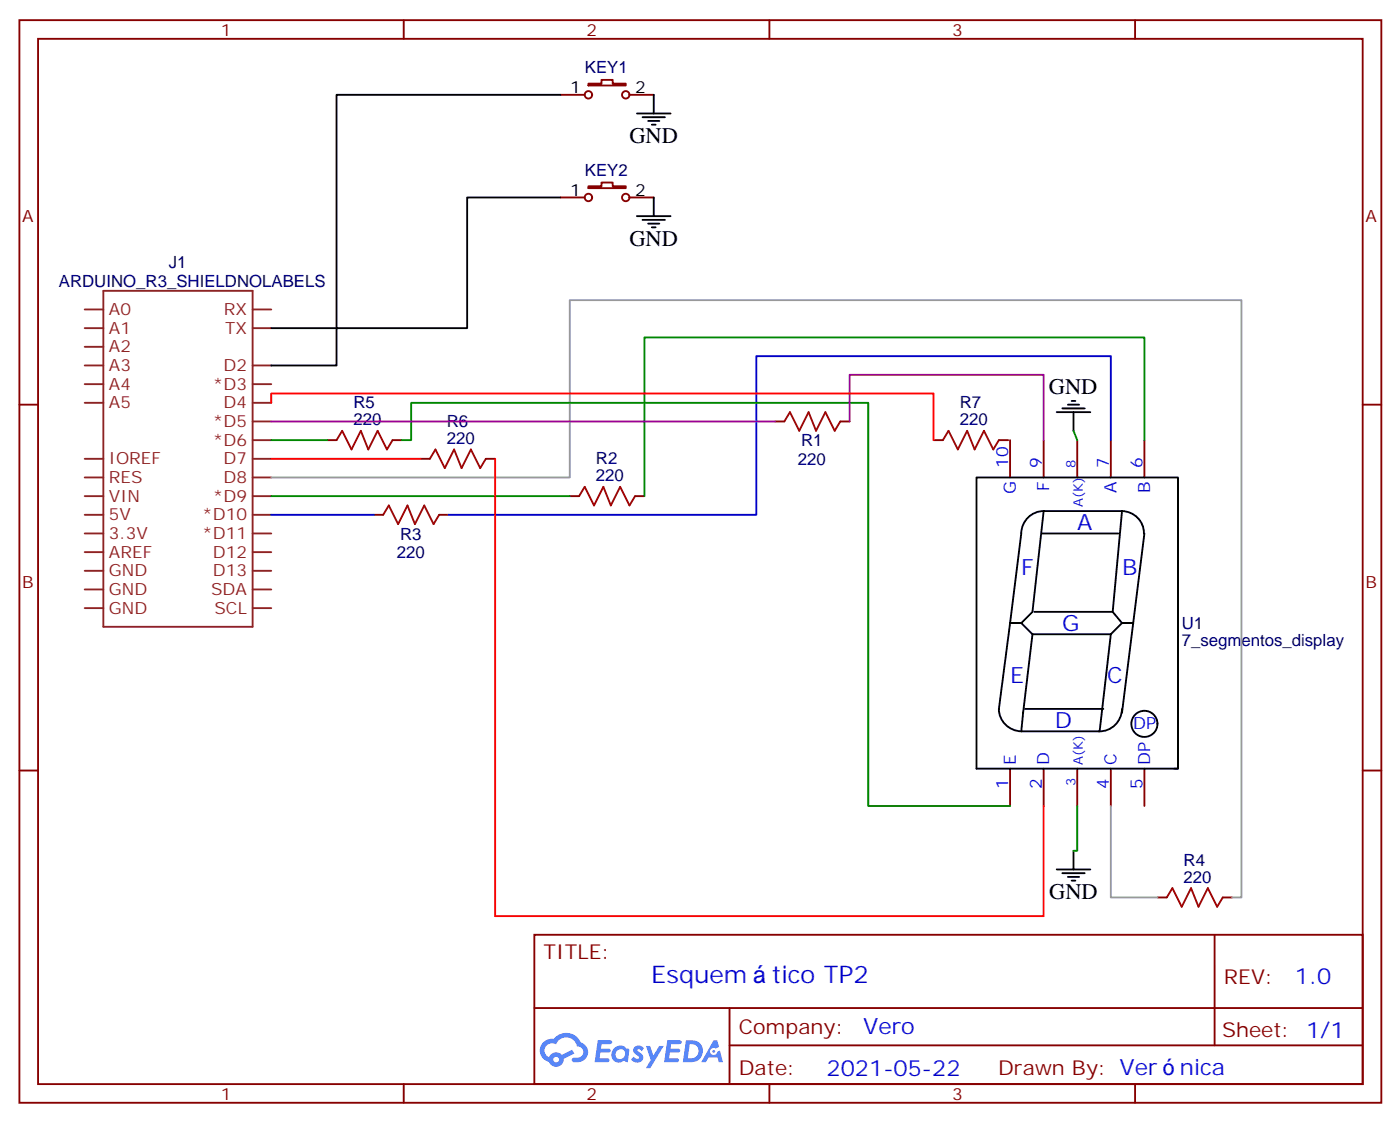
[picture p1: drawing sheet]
<svg xmlns="http://www.w3.org/2000/svg" width="265mm" height="212mm" viewBox="0 0 265 212" stroke-linecap="round" stroke-linejoin="round" font-family="sans-serif">
<g fill="none" stroke="#870000" stroke-width=".35">
<path d="M3.7 3.8h257.5v204.6h-257.5zM7.2 7.3h250.5v197.6h-250.5zM76.3 3.8v3.5M145.5 3.8v3.5M214.6 3.8v3.5M3.7 76.5h3.5M257.7 76.5h3.5M3.7 145.6h3.5M257.7 145.6h3.5M101 176.7h156.7v28.2h-156.7zM229.7 176.7v20.9M101.1 190.5h156.4"/>
<path d="M137.9 197.6h119.6M137.9 190.5v14.1M76.3 204.9v3.5M145.5 204.9v3.5M214.6 204.9v3.5"/>
</g>
<g fill="#5487ff">
<path d="M120 197.8a1.22 1.22 0 0 1 1.7 .3l-.3 .6a.47 .47 0 0 0-.4-.4 .47 .47 0 0 0-.5 .2l.1 .1a1.55 1.55 0 0 1 1 1.5 1.34 1.34 0 0 1-2.3 .2l.5-.6a.6 .6 0 0 0 .5 .4 .6 .6 0 0 0 .6-.2l-.2-.2a1.25 1.25 0 0 1-.8-1.7z"/>
<path d="M113 196.6h1.6a1.22 1.22 0 0 1 1.1 .2 .37 .37 0 0 1-.3 .5h-1.6l-.2 .9h1.6a.37 .37 0 0 1 .3 .4 .37 .37 0 0 1-.4 .3h-1.6l-.1 1.1h.7a1.15 1.15 0 0 1 1.1 .2 .36 .36 0 0 1-.3 .6h-2.5z"/>
<path d="M126.2 196.6h1.5a1.23 1.23 0 0 1 1.2 .2 .37 .37 0 0 1-.4 .5h-1.6l-.1 .9h1.5a.37 .37 0 0 1 .3 .4 .37 .37 0 0 1-.4 .3h-1.5l-.2 1.1h.8a1.15 1.15 0 0 1 1.1 .2 .36 .36 0 0 1-.4 .6h-2.4z"/>
<path d="M134.9 196.6h.7l.3 1.3-.6 .3a.69 .69 0 0 0-1 .3 .69 .69 0 0 0 .5 .9 .69 .69 0 0 0 .8-.6l.5-.3 .6 2.2h-.8l-.2-.8h-1.7l-.5 .8h-.9z"/>
<path d="M122.1 197.7h.8l.6 1.8 1.1-1.8h.9l-2.5 4.2h-.9l1-1.6z"/>
<path d="M129.7 196.6l-.6 4.2h1.4a2.11 2.11 0 0 0 2.4-2.2 2.11 2.11 0 0 0-2.5-2zM130.4 197.3a1.39 1.39 0 0 1 1.7 1.5 1.39 1.39 0 0 1-1.8 1.2h-.3z"/>
<path d="M116 198.2a1.47 1.47 0 0 0-.1 2.1 1.47 1.47 0 0 0 2.1 .1l.7 .4 .3-2.3-.2-.3h-.4a1.49 1.49 0 0 0-2.4 0zM116.7 198.6a.91 .91 0 0 1 1.5 .4 .91 .91 0 0 1-1 1.2 .87 .87 0 0 1-.8-.6 .87 .87 0 0 1 .3-1z"/>
<path d="M102.7 197a2.18 2.18 0 0 0 1.1 3.7 1.44 1.44 0 0 0 1.6 .9 1.44 1.44 0 0 0 1.2-1.5l2-1-.4-.7-2 1a1.47 1.47 0 0 0-2.4 .4 1.39 1.39 0 0 1-.6-1.9 1.39 1.39 0 0 1 2-.5 2.08 2.08 0 0 1 2.1-1.3 2.08 2.08 0 0 1 1.8 1.7 1.07 1.07 0 0 1 1.2 1 1.07 1.07 0 0 1-1 1.1h-.7a.43 .43 0 0 0-.5 .4 .43 .43 0 0 0 .4 .5 2.02 2.02 0 0 0 2.3-.9 2.02 2.02 0 0 0-.2-2.4l-.8-.5a2.98 2.98 0 0 0-5.1-.7l-1 .1zM104.6 200.3a.55 .55 0 0 1 1.1 0 .55 .55 0 0 1-1.1 0z"/>
<circle cx="135" cy="198.7" r=".26"/>
</g>
<g fill="none" stroke="#8c2424" stroke-width=".35">
<path d="M16 58.5h3.5M19.5 55h28.3v63.5h-28.3zM47.8 58.5h3.5M16 62h3.5M16 69.1h3.5M16 72.6h3.5M16 76.1h3.5M16 65.5h3.5M47.8 62h3.5M47.8 69.1h3.5M47.8 72.6h3.5M47.8 76.1h3.5"/>
<path d="M47.8 79.7h3.5M16 86.7h3.5M16 90.2h3.5M16 93.8h3.5M16 97.3h3.5M47.8 83.2h3.5M47.8 86.7h3.5M47.8 90.2h3.5M47.8 93.8h3.5M47.8 97.3h3.5M16 100.8h3.5M16 104.4h3.5"/>
<path d="M16 107.9h3.5M16 111.4h3.5M16 114.9h3.5M47.8 100.8h3.5M47.8 104.4h3.5M47.8 107.9h3.5M47.8 111.4h3.5M47.8 114.9h3.5"/>
</g>
<path d="M148.3 79.7l1.1-1.8 1.7 3.5 1.8-3.5 1.4 3.5 1.8-3.5 1.7 3.5 1.1-1.7M63.6 83.2l1.1-1.8 1.8 3.5 1.7-3.5 1.4 3.5 1.8-3.5 1.8 3.5 1-1.7M72.5 97.3l1-1.8 1.8 3.6 1.7-3.6 1.5 3.6 1.7-3.6 1.8 3.6 1-1.8M81.3 86.7l1-1.8 1.8 3.6 1.8-3.6 1.4 3.6 1.7-3.6 1.8 3.6 1.1-1.8M109.5 93.8l1.1-1.8 1.7 3.5 1.8-3.5 1.4 3.5 1.8-3.5 1.7 3.5 1.1-1.7M178.3 83.2l1.1-1.8 1.7 3.5 1.8-3.5 1.4 3.5 1.8-3.5 1.7 3.5 1.1-1.7M220.6 169.6l1.1-1.7 1.7 3.5 1.8-3.5 1.4 3.5 1.8-3.5 1.8 3.5 1-1.8" fill="none" stroke="#a10000" stroke-width=".35"/>
<g fill="none" stroke="#870000" stroke-width=".35">
<path d="M106 17.9h4.6M111.3 15.8h2.4v-.7h2.2v.7h2.4v.4h-7zM119 17.9h4.6M106 37.3h4.6M111.3 35.2h2.4v-.7h2.2v.7h2.4v.4h-7zM119 37.3h4.6M146.5 79.7h1.8M158.9 79.7h1.8M61.9 83.2h1.7M70.7 97.3h1.8M74.2 83.2h1.8M79.5 86.7h1.8"/>
<path d="M83 97.3h1.8M91.9 86.7h1.7M107.7 93.8h1.8M120.1 93.8h1.7M176.5 83.2h1.8M188.9 83.2h1.7M191 83.2v7M197.3 83.2v7M203.7 83.2v7M210 83.2v7M216.4 83.2v7M191 145.3v7"/>
<path d="M197.3 145.3v7M203.7 145.3v7M210 145.3v7M216.4 145.3v7M218.9 169.6h1.7M231.2 169.6h1.8"/>
<circle cx="111.3" cy="17.9" r=".71"/>
<circle cx="118.3" cy="17.9" r=".71"/>
<circle cx="111.3" cy="37.3" r=".71"/>
<circle cx="118.3" cy="37.3" r=".71"/>
</g>
<path d="M51.3 93.8h56.4M51.3 83.2h10.6M76 83.2h1.8v-7.1h86.4v76.2h26.8M203 81.4l.7 1.8M216.4 83.2v-19.4h-94.6v30M203.7 152.3v8.5h-.7" fill="none" stroke="#008700" stroke-width=".35"/>
<path d="M51.3 97.3h19.4M210 83.2v-15.9h-67v30h-58.2" fill="none" stroke="#00c" stroke-width=".35"/>
<g fill="none" stroke="#000" stroke-width=".35">
<path d="M106 17.9h-42.4v51.2h-12.3M123.6 17.9v3.5M106 37.3h-17.7v24.7h-37M120.4 21.4h6.4M121.5 22.2h4.2M122.6 22.9h2.1M123.3 23.6h.7M123.6 37.3v3.6M120.4 40.9h6.4M121.5 41.6h4.2M122.6 42.3h2.1M123.3 43h.7"/>
<path d="M199.8 77.9h6.4M200.9 77.2h4.2M201.9 76.5h2.1M202.6 75.8h.7M203 77.9v3.5M197.4 96.6a4.3 4.3 0 0 0-4.3 4.2l-2.1 17h2.1l2.1-2.2 2.1-19h14.9M212.2 96.6l-1.8 19 1.8 2.2h2.1l2.1-17M212.2 96.6a4.2 4.2 0 0 1 4.1 4.2M191 117.8h2.1l2.1 2.1-2.1 18.3a4.3 4.3 0 0 1-4.2-4.2zM195.2 119.9h14.8M195.6 115.6h14.8M197 100.8h14.5"/>
<path d="M210 119.9l2.2-2.1h2.1l-2.1 16.9M210 119.9l-2.1 18.3h-14.8M193.8 134h14.8M212.2 134a4.3 4.3 0 0 1-4.5 4.2M222 145.3h.7v-55.1h-38.1v55.1h38.1M199.8 164.3h6.4M200.9 165h4.2M201.9 165.7h2.1M202.6 166.4h.7M203 160.8v3.5"/>
<circle cx="216.4" cy="136.8" r="2.47"/>
</g>
<path d="M51.3 90.2h56.4v-33.5h127v112.9h-1.7M210 152.3v17.3h8.9" fill="none" stroke="#999" stroke-width=".35"/>
<path d="M51.3 76.1v-1.7h125.2v8.8M51.3 86.7h28.2M93.6 86.7v86.4h103.7v-20.8" fill="none" stroke="#f00" stroke-width=".35"/>
<path d="M51.3 79.7h95.2M160.7 79.7v-8.9h36.6v12.4" fill="none" stroke="#909" stroke-width=".35"/>
<g font-size="4.6" fill="#00f">
<text x="123.1" y="185.7">Esquem</text>
<text x="145.9" y="185.7">tico TP2</text>
</g>
<g font-size="4.2">
<text x="119" y="27.1">GND</text>
<text x="119" y="46.5">GND</text>
<text x="198.3" y="74.5">GND</text>
<text x="198.4" y="170">GND</text>
</g>
<g font-size="4.2" fill="#00f">
<text x="203.7" y="100.2">A</text>
<text x="193.1" y="108.6">F</text>
<text x="212.2" y="108.7">B</text>
<text x="200.9" y="119.2">G</text>
<text x="191" y="129">E</text>
<text x="209.3" y="129.1">C</text>
<text x="199.5" y="137.5">D</text>
<text x="244.8" y="185.9">1.0</text>
<text x="163.2" y="195.5">Vero</text>
<text x="156.3" y="203.3">2021-05-22</text>
<text x="223.1" y="203.2">nica</text>
</g>
<g font-size="3.9" fill="#800">
<text x="102.8" y="181.3">TITLE:</text>
<text x="231.4" y="185.9">REV:</text>
<text x="139.7" y="195.5">Company:</text>
<text x="231.1" y="196.1">Sheet: 1/1</text>
<text x="139.7" y="203.1">Date:</text>
<text x="188.7" y="203.2">Drawn By: Ver</text>
</g>
<g font-size="3.2" fill="#800">
<text x="41.8" y="6.8">1</text>
<text x="110.9" y="6.8">2</text>
<text x="180.1" y="6.8">3</text>
<text x="4.2" y="41.9">A</text>
<text x="258.2" y="41.9">A</text>
<text x="4.2" y="111.1">B</text>
<text x="258.2" y="111.1">B</text>
<text x="41.8" y="207.9">1</text>
<text x="110.9" y="207.9">2</text>
<text x="180.1" y="207.9">3</text>
</g>
<g font-size="3.2">
<text x="107.8" y="17.6">1</text>
<text x="120.1" y="17.6">2</text>
<text x="107.8" y="37">1</text>
<text x="120.1" y="37">2</text>
</g>
<g font-size="3.2" fill="#000080">
<text x="110.6" y="13.8">KEY1</text>
<text x="110.6" y="33.2">KEY2</text>
<text x="31.9" y="50.7">J1</text>
<text x="11.1" y="54.3">ARDUINO_R3_SHIELDNOLABELS</text>
<text x="66.8" y="77.2">R5</text>
<text x="181.5" y="77.2">R7</text>
<text x="66.8" y="80.4">220</text>
<text x="84.5" y="83.9">220</text>
<text x="84.5" y="80.7">R6</text>
<text x="181.5" y="80.4">220</text>
<text x="112.7" y="87.8">R2</text>
<text x="150.9" y="87.9">220</text>
<text x="151.5" y="84.4">R1</text>
<text x="112.7" y="90.9">220</text>
<text x="75.6" y="102">R3</text>
<text x="75" y="105.5">220</text>
<text x="223.4" y="118.9">U1</text>
<text x="223.4" y="122.1">7_segmentos_display</text>
<text x="223.8" y="166.8">220</text>
<text x="223.8" y="163.6">R4</text>
</g>
<g font-size="3.2" fill="#8d2323">
<text x="20.6" y="59.5">A0</text>
<text x="42.3" y="59.5">RX</text>
<text x="20.6" y="63.1">A1</text>
<text x="42.6" y="63.1">TX</text>
<text x="20.6" y="66.6">A2</text>
<text x="20.6" y="70.1">A3</text>
<text x="42.2" y="70.1">D2</text>
<text x="20.6" y="73.7">A4</text>
<text x="20.6" y="77.2">A5</text>
<text x="40.2" y="73.7">*D3</text>
<text x="42.2" y="77.2">D4</text>
<text x="40.2" y="80.7">*D5</text>
<text x="20.6" y="87.8">IOREF</text>
<text x="40.2" y="84.2">*D6</text>
<text x="42.2" y="87.8">D7</text>
<text x="20.6" y="94.8">VIN</text>
<text x="20.6" y="91.3">RES</text>
<text x="40.2" y="94.8">*D9</text>
<text x="42.2" y="91.3">D8</text>
<text x="20.6" y="98.4">5V</text>
<text x="20.6" y="101.9">3.3V</text>
<text x="38.2" y="98.4">*D10</text>
<text x="38.2" y="101.9">*D11</text>
<text x="20.6" y="105.4">AREF</text>
<text x="40.2" y="105.4">D12</text>
<text x="20.6" y="108.9">GND</text>
<text x="20.6" y="112.5">GND</text>
<text x="39.9" y="112.5">SDA</text>
<text x="40.2" y="108.9">D13</text>
<text x="20.6" y="116">GND</text>
<text x="40.6" y="116">SCL</text>
</g>
<g font-size="3.2" fill="#00f">
<text x="190.6" y="88.5" transform="rotate(-90 190.6 88.5)">10</text>
<text x="197" y="88.5" transform="rotate(-90 197 88.5)">9</text>
<text x="209.7" y="88.5" transform="rotate(-90 209.7 88.5)">7</text>
<text x="216" y="88.5" transform="rotate(-90 216 88.5)">6</text>
<text x="192.1" y="93.4" transform="rotate(-90 192.1 93.4)">G</text>
<text x="198.4" y="92.8" transform="rotate(-90 198.4 92.8)">F</text>
<text x="211.1" y="93.1" transform="rotate(-90 211.1 93.1)">A</text>
<text x="217.5" y="93.1" transform="rotate(-90 217.5 93.1)">B</text>
<text x="214.3" y="137.8">DP</text>
<text x="190.6" y="149.1" transform="rotate(-90 190.6 149.1)">1</text>
<text x="192.1" y="144.6" transform="rotate(-90 192.1 144.6)">E</text>
<text x="197" y="149.1" transform="rotate(-90 197 149.1)">2</text>
<text x="198.4" y="144.6" transform="rotate(-90 198.4 144.6)">D</text>
<text x="209.7" y="149.1" transform="rotate(-90 209.7 149.1)">4</text>
<text x="211.1" y="144.6" transform="rotate(-90 211.1 144.6)">C</text>
<text x="216" y="149.1" transform="rotate(-90 216 149.1)">5</text>
<text x="217.5" y="144.6" transform="rotate(-90 217.5 144.6)">DP</text>
</g>
<g font-size="2.5" fill="#00f">
<text x="203.3" y="88.5" transform="rotate(-90 203.3 88.5)">8</text>
<text x="204.8" y="95.9" transform="rotate(-90 204.8 95.9)">A(K)</text>
<text x="203.3" y="148.6" transform="rotate(-90 203.3 148.6)">3</text>
<text x="204.8" y="144.6" transform="rotate(-90 204.8 144.6)">A(K)</text>
</g>
</svg>
